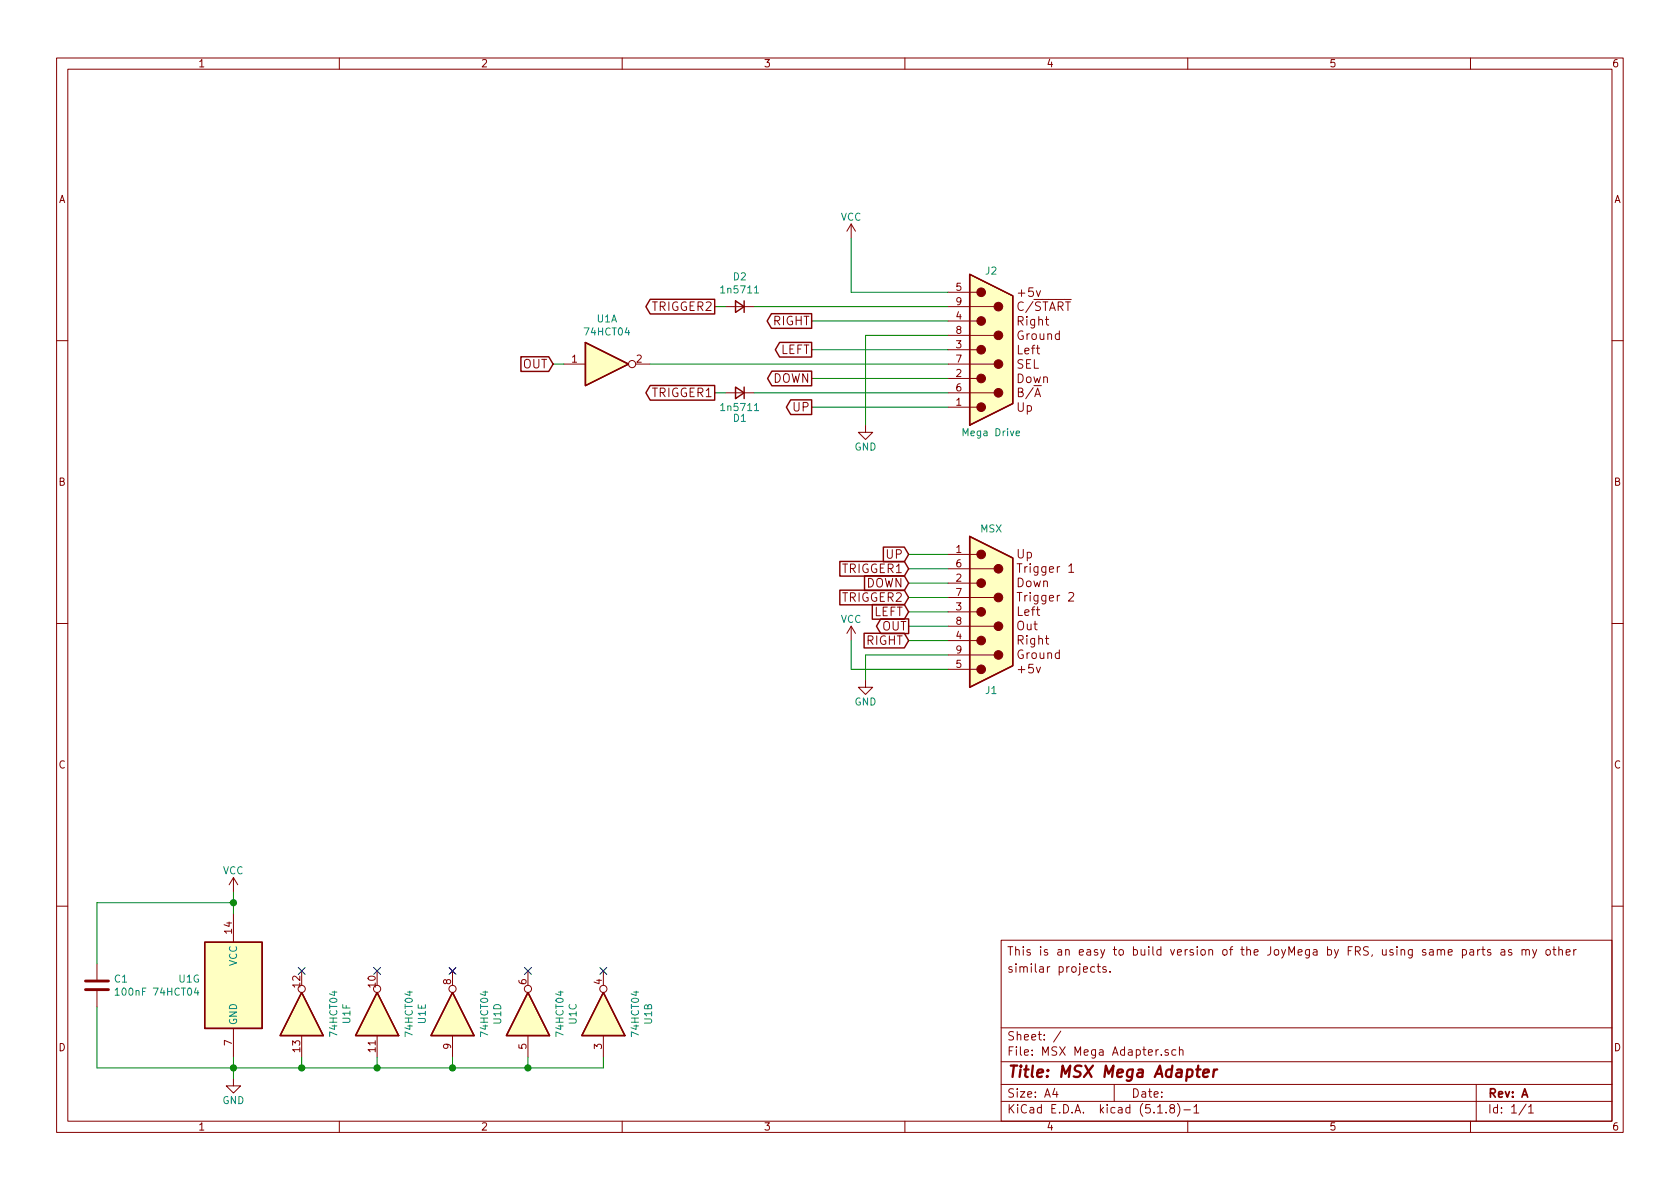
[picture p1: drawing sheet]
EESchema Schematic File Version 4
EELAYER 30 0
EELAYER END
$Descr A4 11693 8268
encoding utf-8
Sheet 1 1
Title "MSX Mega Adapter"
Date ""
Rev "A"
Comp ""
Comment1 ""
Comment2 ""
Comment3 "similar projects."
Comment4 "This is an easy to build version of the JoyMega by FRS, using same parts as my other"
$EndDescr
$Comp
L msx_joystick:MSX_Joystick_Passive J1
U 1 1
P 6900 4250
F 0 "J1" H 6900 4800 50  0000 C CNN
F 1 "MSX" H 6900 3675 50  0000 C CNN
F 2 "RND:DSUB-9_Female_Horizontal_P2.77x2.84mm_EdgePinOffset7.70mm_Housed_MountingHolesOffset9.12mm" H 6900 4250 50  0001 C CNN
F 3 "" H 6900 4250 50  0001 C CNN
	1    6900 4250
	1    0    0    1   
$EndComp
$Comp
L sega_joypad:sega_joypad J2
U 1 1
P 6900 2425
F 0 "J2" H 6900 2975 50  0000 C CNN
F 1 "Mega Drive" H 6900 1850 50  0000 C CNN
F 2 "RND:DSUB-9_Male_Horizontal_P2.77x2.84mm_EdgePinOffset7.70mm_Housed_MountingHolesOffset9.12mm" H 6900 2425 50  0001 C CNN
F 3 "" H 6900 2425 50  0001 C CNN
	1    6900 2425
	1    0    0    -1  
$EndComp
Text GLabel 5650 2425 0    60   Output ~ 0
LEFT
Text GLabel 5650 2625 0    60   Output ~ 0
DOWN
Text GLabel 5650 2825 0    60   Output ~ 0
UP
Text GLabel 5650 2225 0    60   Output ~ 0
RIGHT
$Comp
L power:VCC #PWR01
U 1 1
P 5925 1650
F 0 "#PWR01" H 5925 1500 50  0001 C CNN
F 1 "VCC" H 5925 1800 50  0000 C CNN
F 2 "" H 5925 1650 50  0001 C CNN
F 3 "" H 5925 1650 50  0001 C CNN
	1    5925 1650
	1    0    0    -1  
$EndComp
Wire Wire Line
	5925 1650 5925 2025
Wire Wire Line
	6600 2025 5925 2025
Wire Wire Line
	6600 2325 6025 2325
Wire Wire Line
	6025 2325 6025 2950
$Comp
L power:GND #PWR03
U 1 1
P 6025 2950
F 0 "#PWR03" H 6025 2700 50  0001 C CNN
F 1 "GND" H 6025 2800 50  0000 C CNN
F 2 "" H 6025 2950 50  0001 C CNN
F 3 "" H 6025 2950 50  0001 C CNN
	1    6025 2950
	1    0    0    -1  
$EndComp
Wire Wire Line
	6600 4550 6025 4550
$Comp
L power:GND #PWR04
U 1 1
P 6025 4725
F 0 "#PWR04" H 6025 4475 50  0001 C CNN
F 1 "GND" H 6025 4575 50  0000 C CNN
F 2 "" H 6025 4725 50  0001 C CNN
F 3 "" H 6025 4725 50  0001 C CNN
	1    6025 4725
	1    0    0    -1  
$EndComp
Wire Wire Line
	6025 4550 6025 4725
$Comp
L power:VCC #PWR02
U 1 1
P 5925 4450
F 0 "#PWR02" H 5925 4300 50  0001 C CNN
F 1 "VCC" H 5925 4600 50  0000 C CNN
F 2 "" H 5925 4450 50  0001 C CNN
F 3 "" H 5925 4450 50  0001 C CNN
	1    5925 4450
	1    0    0    -1  
$EndComp
Wire Wire Line
	6600 4650 5925 4650
Wire Wire Line
	5925 4650 5925 4450
Wire Wire Line
	5650 2225 6600 2225
Wire Wire Line
	5650 2425 6600 2425
Wire Wire Line
	5650 2625 6600 2625
Wire Wire Line
	5650 2825 6600 2825
Text GLabel 6325 4250 0    60   Input ~ 0
LEFT
Text GLabel 6325 4050 0    60   Input ~ 0
DOWN
Text GLabel 6325 3850 0    60   Input ~ 0
UP
Text GLabel 6325 4450 0    60   Input ~ 0
RIGHT
Wire Wire Line
	6325 4450 6600 4450
Wire Wire Line
	6325 4250 6600 4250
Wire Wire Line
	6325 4050 6600 4050
Wire Wire Line
	6325 3850 6600 3850
$Comp
L 74xx:74HCT04 U1
U 1 1
P 4225 2525
F 0 "U1" H 4225 2842 50  0000 C CNN
F 1 "74HCT04" H 4225 2751 50  0000 C CNN
F 2 "Housings_DIP:DIP-14_W7.62mm_Socket_LongPads" H 4225 2525 50  0001 C CNN
F 3 "https://assets.nexperia.com/documents/data-sheet/74HC_HCT04.pdf" H 4225 2525 50  0001 C CNN
	1    4225 2525
	1    0    0    -1  
$EndComp
$Comp
L 74xx:74HCT04 U1
U 2 1
P 4200 7050
F 0 "U1" H 4200 7367 50  0000 C CNN
F 1 "74HCT04" H 4200 7276 50  0000 C CNN
F 2 "Housings_DIP:DIP-14_W7.62mm_Socket_LongPads" H 4200 7050 50  0001 C CNN
F 3 "https://assets.nexperia.com/documents/data-sheet/74HC_HCT04.pdf" H 4200 7050 50  0001 C CNN
	2    4200 7050
	0    1    -1   0   
$EndComp
$Comp
L 74xx:74HCT04 U1
U 3 1
P 3675 7050
F 0 "U1" H 3675 7367 50  0000 C CNN
F 1 "74HCT04" H 3675 7276 50  0000 C CNN
F 2 "Housings_DIP:DIP-14_W7.62mm_Socket_LongPads" H 3675 7050 50  0001 C CNN
F 3 "https://assets.nexperia.com/documents/data-sheet/74HC_HCT04.pdf" H 3675 7050 50  0001 C CNN
	3    3675 7050
	0    1    -1   0   
$EndComp
$Comp
L 74xx:74HCT04 U1
U 4 1
P 3150 7050
F 0 "U1" H 3150 7367 50  0000 C CNN
F 1 "74HCT04" H 3150 7276 50  0000 C CNN
F 2 "Housings_DIP:DIP-14_W7.62mm_Socket_LongPads" H 3150 7050 50  0001 C CNN
F 3 "https://assets.nexperia.com/documents/data-sheet/74HC_HCT04.pdf" H 3150 7050 50  0001 C CNN
	4    3150 7050
	0    1    -1   0   
$EndComp
$Comp
L 74xx:74HCT04 U1
U 5 1
P 2625 7050
F 0 "U1" H 2625 7367 50  0000 C CNN
F 1 "74HCT04" H 2625 7276 50  0000 C CNN
F 2 "Housings_DIP:DIP-14_W7.62mm_Socket_LongPads" H 2625 7050 50  0001 C CNN
F 3 "https://assets.nexperia.com/documents/data-sheet/74HC_HCT04.pdf" H 2625 7050 50  0001 C CNN
	5    2625 7050
	0    1    -1   0   
$EndComp
$Comp
L 74xx:74HCT04 U1
U 6 1
P 2100 7050
F 0 "U1" H 2100 7367 50  0000 C CNN
F 1 "74HCT04" H 2100 7276 50  0000 C CNN
F 2 "Housings_DIP:DIP-14_W7.62mm_Socket_LongPads" H 2100 7050 50  0001 C CNN
F 3 "https://assets.nexperia.com/documents/data-sheet/74HC_HCT04.pdf" H 2100 7050 50  0001 C CNN
	6    2100 7050
	0    1    -1   0   
$EndComp
$Comp
L 74xx:74HCT04 U1
U 7 1
P 1625 6850
F 0 "U1" H 1855 6896 50  0000 L CNN
F 1 "74HCT04" H 1855 6805 50  0000 L CNN
F 2 "Housings_DIP:DIP-14_W7.62mm_Socket_LongPads" H 1625 6850 50  0001 C CNN
F 3 "https://assets.nexperia.com/documents/data-sheet/74HC_HCT04.pdf" H 1625 6850 50  0001 C CNN
	7    1625 6850
	-1   0    0    -1  
$EndComp
$Comp
L power:VCC #PWR05
U 1 1
P 1625 6200
F 0 "#PWR05" H 1625 6050 50  0001 C CNN
F 1 "VCC" H 1625 6350 50  0000 C CNN
F 2 "" H 1625 6200 50  0001 C CNN
F 3 "" H 1625 6200 50  0001 C CNN
	1    1625 6200
	-1   0    0    -1  
$EndComp
$Comp
L power:GND #PWR06
U 1 1
P 1625 7500
F 0 "#PWR06" H 1625 7250 50  0001 C CNN
F 1 "GND" H 1625 7350 50  0000 C CNN
F 2 "" H 1625 7500 50  0001 C CNN
F 3 "" H 1625 7500 50  0001 C CNN
	1    1625 7500
	-1   0    0    -1  
$EndComp
Wire Wire Line
	4200 7350 4200 7425
Wire Wire Line
	4200 7425 3675 7425
Wire Wire Line
	1625 7425 1625 7350
Wire Wire Line
	1625 7425 1625 7500
Connection ~ 1625 7425
Wire Wire Line
	2100 7350 2100 7425
Connection ~ 2100 7425
Wire Wire Line
	2100 7425 1625 7425
Wire Wire Line
	2625 7350 2625 7425
Connection ~ 2625 7425
Wire Wire Line
	2625 7425 2100 7425
Wire Wire Line
	3150 7350 3150 7425
Connection ~ 3150 7425
Wire Wire Line
	3150 7425 2625 7425
Wire Wire Line
	3675 7350 3675 7425
Connection ~ 3675 7425
Wire Wire Line
	3675 7425 3150 7425
NoConn ~ 4200 6750
NoConn ~ 3675 6750
NoConn ~ 3150 6750
NoConn ~ 2625 6750
NoConn ~ 2100 6750
Wire Wire Line
	5250 2725 6600 2725
Text GLabel 4975 2725 0    60   Output ~ 0
TRIGGER1
Wire Wire Line
	4975 2725 5050 2725
Text GLabel 6325 3950 0    60   Input ~ 0
TRIGGER1
Wire Wire Line
	6325 3950 6600 3950
Text GLabel 6325 4150 0    60   Input ~ 0
TRIGGER2
Wire Wire Line
	6325 4150 6600 4150
Wire Wire Line
	5250 2125 6600 2125
Text GLabel 4975 2125 0    60   Output ~ 0
TRIGGER2
Wire Wire Line
	4975 2125 5050 2125
Text GLabel 6325 4350 0    60   Output ~ 0
OUT
Wire Wire Line
	6325 4350 6600 4350
Text GLabel 3850 2525 0    60   Input ~ 0
OUT
Wire Wire Line
	3850 2525 3925 2525
Wire Wire Line
	4525 2525 6600 2525
$Comp
L Device:C C1
U 1 1
P 675 6850
F 0 "C1" H 560 6896 50  0000 R CNN
F 1 "100nF" H 560 6805 50  0000 R CNN
F 2 "Capacitors_THT:C_Disc_D4.7mm_W2.5mm_P5.00mm" H 713 6700 50  0001 C CNN
F 3 "~" H 675 6850 50  0001 C CNN
	1    675  6850
	-1   0    0    -1  
$EndComp
Wire Wire Line
	675  6275 675  6700
Wire Wire Line
	675  7425 675  7000
Wire Wire Line
	1625 6200 1625 6275
Wire Wire Line
	675  7425 1625 7425
Wire Wire Line
	675  6275 1625 6275
Connection ~ 1625 6275
Wire Wire Line
	1625 6275 1625 6350
$Comp
L Device:D_Small D1
U 1 1
P 5150 2725
F 0 "D1" H 5150 2550 50  0000 C CNN
F 1 "1n5711" H 5150 2625 50  0000 C CNN
F 2 "Diodes_THT:D_DO-35_SOD27_P7.62mm_Horizontal" V 5150 2725 50  0001 C CNN
F 3 "~" V 5150 2725 50  0001 C CNN
	1    5150 2725
	-1   0    0    -1  
$EndComp
$Comp
L Device:D_Small D2
U 1 1
P 5150 2125
F 0 "D2" H 5150 1920 50  0000 C CNN
F 1 "1n5711" H 5150 2011 50  0000 C CNN
F 2 "Diodes_THT:D_DO-35_SOD27_P7.62mm_Horizontal" V 5150 2125 50  0001 C CNN
F 3 "~" V 5150 2125 50  0001 C CNN
	1    5150 2125
	-1   0    0    1   
$EndComp
$EndSCHEMATC
